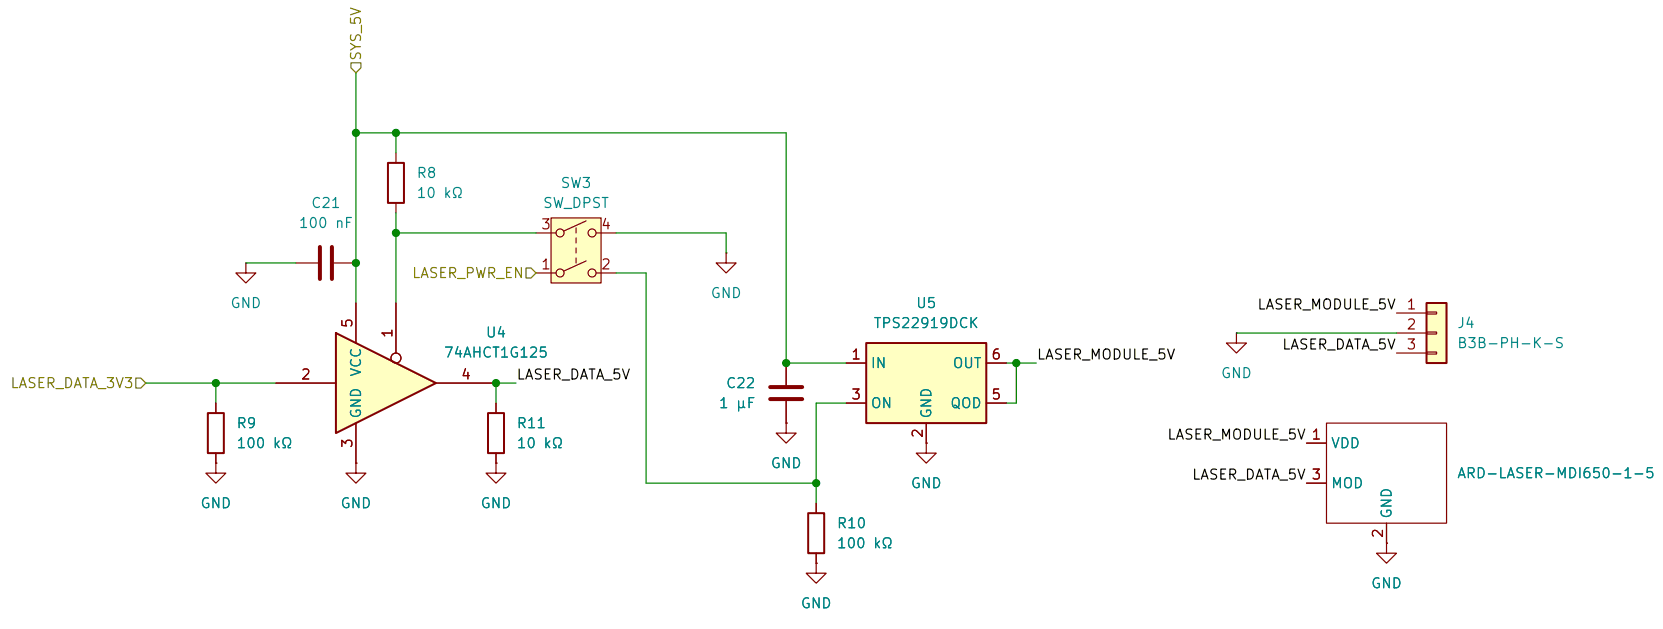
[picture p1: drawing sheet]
(kicad_sch
 (version 20260306)
 (generator "eeschema")
 (generator_version "10.0")
 (paper "A4")
 (lib_symbols
  (symbol "74xGxx:74AHCT1G125" (exclude_from_sim no) (in_bom yes) (on_board yes)
   (in_pos_files yes)
   (duplicate_pin_numbers_are_jumpers no)
   (property "Reference" "U" (at -2.54 3.81 0) (show_name no) (do_not_autoplace no) (effects (font (size 1.27 1.27))))
   (property "Value" "74AHCT1G125" (at 0 -3.81 0) (show_name no) (do_not_autoplace no) (effects (font (size 1.27 1.27))))
   (property "Footprint" "" (at 0 0 0) (show_name no) (do_not_autoplace no) (hide yes) (effects (font (size 1.27 1.27))))
   (property "Datasheet" "http://www.ti.com/lit/sg/scyt129e/scyt129e.pdf" (at 0 0 0) (show_name no) (do_not_autoplace no) (hide yes) (effects (font (size 1.27 1.27))))
   (property "Description" "Single Buffer Gate Tri-State, Low-Voltage CMOS" (at 0 0 0) (show_name no) (do_not_autoplace no) (hide yes) (effects (font (size 1.27 1.27))))
   (symbol "74AHCT1G125_0_1"
    (polyline (pts (xy -7.62 6.35) (xy -7.62 -6.35) (xy 5.08 0) (xy -7.62 6.35)) (stroke (width 0.254) (type default)) (fill (type background))))
   (symbol "74AHCT1G125_1_1"
    (pin input inverted (at 0 10.16 270) (length 7.62) (name "" (effects (font (size 1.27 1.27)))) (number "1" (effects (font (size 1.27 1.27)))))
    (pin input line (at -15.24 0 0) (length 7.62) (name "" (effects (font (size 1.27 1.27)))) (number "2" (effects (font (size 1.27 1.27)))))
    (pin power_in line (at -5.08 -10.16 90) (length 5.08) (name "GND" (effects (font (size 1.27 1.27)))) (number "3" (effects (font (size 1.27 1.27)))))
    (pin tri_state line (at 12.7 0 180) (length 7.62) (name "" (effects (font (size 1.27 1.27)))) (number "4" (effects (font (size 1.27 1.27)))))
    (pin power_in line (at -5.08 10.16 270) (length 5.08) (name "VCC" (effects (font (size 1.27 1.27)))) (number "5" (effects (font (size 1.27 1.27))))))
   (embedded_fonts no))
  (symbol "Device:C"
   (pin_numbers (hide yes))
   (pin_names
    (offset 0.254)) (exclude_from_sim no) (in_bom yes) (on_board yes)
   (in_pos_files yes)
   (duplicate_pin_numbers_are_jumpers no)
   (property "Reference" "C" (at 0.635 2.54 0) (show_name no) (do_not_autoplace no) (effects (font (size 1.27 1.27)) (justify left)))
   (property "Value" "C" (at 0.635 -2.54 0) (show_name no) (do_not_autoplace no) (effects (font (size 1.27 1.27)) (justify left)))
   (property "Footprint" "" (at 0.9652 -3.81 0) (show_name no) (do_not_autoplace no) (hide yes) (effects (font (size 1.27 1.27))))
   (property "Datasheet" "" (at 0 0 0) (show_name no) (do_not_autoplace no) (hide yes) (effects (font (size 1.27 1.27))))
   (property "Description" "Unpolarized capacitor" (at 0 0 0) (show_name no) (do_not_autoplace no) (hide yes) (effects (font (size 1.27 1.27))))
   (symbol "C_0_1"
    (polyline (pts (xy -2.032 0.762) (xy 2.032 0.762)) (stroke (width 0.508) (type default)) (fill (type none)))
    (polyline (pts (xy -2.032 -0.762) (xy 2.032 -0.762)) (stroke (width 0.508) (type default)) (fill (type none))))
   (symbol "C_1_1"
    (pin passive line (at 0 3.81 270) (length 2.794) (name "" (effects (font (size 1.27 1.27)))) (number "1" (effects (font (size 1.27 1.27)))))
    (pin passive line (at 0 -3.81 90) (length 2.794) (name "" (effects (font (size 1.27 1.27)))) (number "2" (effects (font (size 1.27 1.27))))))
   (embedded_fonts no))
  (symbol "Device:R"
   (pin_numbers (hide yes))
   (pin_names
    (offset 0)) (exclude_from_sim no) (in_bom yes) (on_board yes)
   (in_pos_files yes)
   (duplicate_pin_numbers_are_jumpers no)
   (property "Reference" "R" (at 2.032 0 90) (show_name no) (do_not_autoplace no) (effects (font (size 1.27 1.27))))
   (property "Value" "R" (at 0 0 90) (show_name no) (do_not_autoplace no) (effects (font (size 1.27 1.27))))
   (property "Footprint" "" (at -1.778 0 90) (show_name no) (do_not_autoplace no) (hide yes) (effects (font (size 1.27 1.27))))
   (property "Datasheet" "" (at 0 0 0) (show_name no) (do_not_autoplace no) (hide yes) (effects (font (size 1.27 1.27))))
   (property "Description" "Resistor" (at 0 0 0) (show_name no) (do_not_autoplace no) (hide yes) (effects (font (size 1.27 1.27))))
   (symbol "R_0_1"
    (rectangle (start -1.016 -2.54) (end 1.016 2.54) (stroke (width 0.254) (type default)) (fill (type none))))
   (symbol "R_1_1"
    (pin passive line (at 0 3.81 270) (length 1.27) (name "" (effects (font (size 1.27 1.27)))) (number "1" (effects (font (size 1.27 1.27)))))
    (pin passive line (at 0 -3.81 90) (length 1.27) (name "" (effects (font (size 1.27 1.27)))) (number "2" (effects (font (size 1.27 1.27))))))
   (embedded_fonts no))
  (symbol "Power_Management:TPS22919DCK" (exclude_from_sim no) (in_bom yes) (on_board yes)
   (in_pos_files yes)
   (duplicate_pin_numbers_are_jumpers no)
   (property "Reference" "U" (at -6.35 6.35 0) (show_name no) (do_not_autoplace no) (effects (font (size 1.27 1.27))))
   (property "Value" "TPS22919DCK" (at 2.54 6.35 0) (show_name no) (do_not_autoplace no) (effects (font (size 1.27 1.27))))
   (property "Footprint" "Package_TO_SOT_SMD:SOT-363_SC-70-6" (at 0 12.7 0) (show_name no) (do_not_autoplace no) (hide yes) (effects (font (size 1.27 1.27))))
   (property "Datasheet" "https://www.ti.com/lit/ds/symlink/tps22919.pdf" (at 1.27 -17.78 0) (show_name no) (do_not_autoplace no) (hide yes) (effects (font (size 1.27 1.27))))
   (property "Description" "1.6V to 5.5 V, 1.5 A, 90-mΩ Self-Protected Load Switch with Controlled Rise Time, SC-70-6" (at 0 -19.812 0) (show_name no) (do_not_autoplace no) (hide yes) (effects (font (size 1.27 1.27))))
   (symbol "TPS22919DCK_0_1"
    (rectangle (start -7.62 5.08) (end 7.62 -5.08) (stroke (width 0.254) (type default)) (fill (type background))))
   (symbol "TPS22919DCK_1_1"
    (pin power_in line (at -10.16 2.54 0) (length 2.54) (name "IN" (effects (font (size 1.27 1.27)))) (number "1" (effects (font (size 1.27 1.27)))))
    (pin power_in line (at 0 -7.62 90) (length 2.54) (name "GND" (effects (font (size 1.27 1.27)))) (number "2" (effects (font (size 1.27 1.27)))))
    (pin input line (at -10.16 -2.54 0) (length 2.54) (name "ON" (effects (font (size 1.27 1.27)))) (number "3" (effects (font (size 1.27 1.27)))))
    (pin no_connect line (at -7.62 0 0) (length 2.54) (hide yes) (name "NC" (effects (font (size 1.27 1.27)))) (number "4" (effects (font (size 1.27 1.27)))))
    (pin open_collector line (at 10.16 -2.54 180) (length 2.54) (name "QOD" (effects (font (size 1.27 1.27)))) (number "5" (effects (font (size 1.27 1.27)))))
    (pin power_out line (at 10.16 2.54 180) (length 2.54) (name "OUT" (effects (font (size 1.27 1.27)))) (number "6" (effects (font (size 1.27 1.27))))))
   (embedded_fonts no))
  (symbol "Switch:SW_DPST"
   (pin_names
    (offset 0) (hide yes)) (exclude_from_sim no) (in_bom yes) (on_board yes)
   (in_pos_files yes)
   (duplicate_pin_numbers_are_jumpers no)
   (property "Reference" "SW" (at 0 6.35 0) (show_name no) (do_not_autoplace no) (effects (font (size 1.27 1.27))))
   (property "Value" "SW_DPST" (at 0 -5.08 0) (show_name no) (do_not_autoplace no) (effects (font (size 1.27 1.27))))
   (property "Footprint" "" (at 0 0 0) (show_name no) (do_not_autoplace no) (hide yes) (effects (font (size 1.27 1.27))))
   (property "Datasheet" "" (at 0 0 0) (show_name no) (do_not_autoplace no) (hide yes) (effects (font (size 1.27 1.27))))
   (property "Description" "Double Pole Single Throw (DPST) Switch" (at 0 0 0) (show_name no) (do_not_autoplace no) (hide yes) (effects (font (size 1.27 1.27))))
   (symbol "SW_DPST_0_0"
    (circle (center -2.032 2.54) (radius 0.508) (stroke (width 0) (type default)) (fill (type none)))
    (circle (center -2.032 -2.54) (radius 0.508) (stroke (width 0) (type default)) (fill (type none)))
    (polyline (pts (xy -1.524 2.794) (xy 1.27 4.064)) (stroke (width 0) (type default)) (fill (type none)))
    (polyline (pts (xy -1.524 -2.286) (xy 1.27 -1.016)) (stroke (width 0) (type default)) (fill (type none)))
    (polyline (pts (xy 0 2.54) (xy 0 3.175)) (stroke (width 0) (type default)) (fill (type none)))
    (polyline (pts (xy 0 1.27) (xy 0 1.905)) (stroke (width 0) (type default)) (fill (type none)))
    (polyline (pts (xy 0 0) (xy 0 0.635)) (stroke (width 0) (type default)) (fill (type none)))
    (polyline (pts (xy 0 -1.27) (xy 0 -0.635)) (stroke (width 0) (type default)) (fill (type none)))
    (circle (center 2.032 2.54) (radius 0.508) (stroke (width 0) (type default)) (fill (type none)))
    (circle (center 2.032 -2.54) (radius 0.508) (stroke (width 0) (type default)) (fill (type none))))
   (symbol "SW_DPST_1_1"
    (rectangle (start -3.175 4.445) (end 3.175 -3.81) (stroke (width 0) (type default)) (fill (type background)))
    (pin passive line (at -5.08 -2.54 0) (length 2.54) (name "1" (effects (font (size 1.27 1.27)))) (number "1" (effects (font (size 1.27 1.27)))))
    (pin passive line (at 5.08 -2.54 180) (length 2.54) (name "2" (effects (font (size 1.27 1.27)))) (number "2" (effects (font (size 1.27 1.27)))))
    (pin passive line (at -5.08 2.54 0) (length 2.54) (name "3" (effects (font (size 1.27 1.27)))) (number "3" (effects (font (size 1.27 1.27)))))
    (pin passive line (at 5.08 2.54 180) (length 2.54) (name "4" (effects (font (size 1.27 1.27)))) (number "4" (effects (font (size 1.27 1.27))))))
   (embedded_fonts no))
  (symbol "fsoc_symbols:ARD-LASER-MDI650-1-5" (exclude_from_sim no) (in_bom yes) (on_board no)
   (in_pos_files yes)
   (duplicate_pin_numbers_are_jumpers no)
   (property "Reference" "MOD" (at 0 0 0) (show_name no) (do_not_autoplace no) (hide yes) (effects (font (size 1.27 1.27))))
   (property "Value" "ARD-LASER-MDI650-1-5" (at 1.016 9.144 0) (show_name no) (do_not_autoplace no) (effects (font (size 1.27 1.27))))
   (property "Footprint" "" (at 0 0 0) (show_name no) (do_not_autoplace no) (hide yes) (effects (font (size 1.27 1.27))))
   (property "Datasheet" "https://www.laserfuchs.de/en/p/70142167" (at 0.762 -9.652 0) (show_name no) (do_not_autoplace no) (hide yes) (effects (font (size 1.27 1.27))))
   (property "Description" "650 nm 1 mW Class 2 laser module, 5 V, active-high TTL modulation up to 200 kHz" (at 0 0 0) (show_name no) (do_not_autoplace no) (hide yes) (effects (font (size 1.27 1.27))))
   (property "Manufacturer" "Picotronic GmbH" (at 0 0 0) (show_name no) (do_not_autoplace no) (hide yes) (effects (font (size 1.27 1.27))))
   (property "MPN" "ARD-LASER-MDI650-1-5(10x26)" (at 1.27 9.144 0) (show_name no) (do_not_autoplace no) (hide yes) (effects (font (size 1.27 1.27))))
   (symbol "ARD-LASER-MDI650-1-5_0_1"
    (rectangle (start -7.62 6.35) (end 7.62 -6.35) (stroke (width 0) (type default)) (fill (type none))))
   (symbol "ARD-LASER-MDI650-1-5_1_1"
    (pin power_in line (at -10.16 3.81 0) (length 2.54) (name "VDD" (effects (font (size 1.27 1.27)))) (number "1" (effects (font (size 1.27 1.27)))))
    (pin power_in line (at 0 -8.89 90) (length 2.54) (name "GND" (effects (font (size 1.27 1.27)))) (number "2" (effects (font (size 1.27 1.27)))))
    (pin input line (at -10.16 -1.27 0) (length 2.54) (name "MOD" (effects (font (size 1.27 1.27)))) (number "3" (effects (font (size 1.27 1.27))))))
   (embedded_fonts no))
  (symbol "fsoc_symbols:B3B-PH-K-S"
   (pin_names
    (offset 1.016) (hide yes)) (exclude_from_sim no) (in_bom yes) (on_board yes)
   (in_pos_files yes)
   (duplicate_pin_numbers_are_jumpers no)
   (property "Reference" "J" (at 0 5.08 0) (show_name no) (do_not_autoplace no) (effects (font (size 1.27 1.27))))
   (property "Value" "B3B-PH-K-S" (at 0 -5.08 0) (show_name no) (do_not_autoplace no) (effects (font (size 1.27 1.27))))
   (property "Footprint" "Connector_JST:JST_PH_B3B-PH-K_1x03_P2.00mm_Vertical" (at 0 0 0) (show_name no) (do_not_autoplace no) (hide yes) (effects (font (size 1.27 1.27))))
   (property "Datasheet" "https://www.jst-mfg.com/product/pdf/eng/ePH.pdf" (at 0 0 0) (show_name no) (do_not_autoplace no) (hide yes) (effects (font (size 1.27 1.27))))
   (property "Description" "3-position JST PH series vertical through-hole wire-to-board header, 2.00 mm pitch" (at 0 0 0) (show_name no) (do_not_autoplace no) (hide yes) (effects (font (size 1.27 1.27))))
   (property "Manufacturer" "JST" (at 0 0 0) (show_name no) (do_not_autoplace no) (hide yes) (effects (font (size 1.27 1.27))))
   (property "MPN" "B3B-PH-K-S" (at 0 0 0) (show_name no) (do_not_autoplace no) (hide yes) (effects (font (size 1.27 1.27))))
   (symbol "B3B-PH-K-S_1_1"
    (rectangle (start -1.27 3.81) (end 1.27 -3.81) (stroke (width 0.254) (type default)) (fill (type background)))
    (rectangle (start -1.27 2.667) (end 0 2.413) (stroke (width 0.1524) (type default)) (fill (type none)))
    (rectangle (start -1.27 0.127) (end 0 -0.127) (stroke (width 0.1524) (type default)) (fill (type none)))
    (rectangle (start -1.27 -2.413) (end 0 -2.667) (stroke (width 0.1524) (type default)) (fill (type none)))
    (pin passive line (at -5.08 2.54 0) (length 3.81) (name "Pin_1" (effects (font (size 1.27 1.27)))) (number "1" (effects (font (size 1.27 1.27)))))
    (pin passive line (at -5.08 0 0) (length 3.81) (name "Pin_2" (effects (font (size 1.27 1.27)))) (number "2" (effects (font (size 1.27 1.27)))))
    (pin passive line (at -5.08 -2.54 0) (length 3.81) (name "Pin_3" (effects (font (size 1.27 1.27)))) (number "3" (effects (font (size 1.27 1.27))))))
   (embedded_fonts no))
  (symbol "power:GND"
   (power global)
   (pin_numbers (hide yes))
   (pin_names
    (offset 0) (hide yes)) (exclude_from_sim no) (in_bom yes) (on_board yes)
   (in_pos_files yes)
   (duplicate_pin_numbers_are_jumpers no)
   (property "Reference" "#PWR" (at 0 -6.35 0) (show_name no) (do_not_autoplace no) (hide yes) (effects (font (size 1.27 1.27))))
   (property "Value" "GND" (at 0 -3.81 0) (show_name no) (do_not_autoplace no) (effects (font (size 1.27 1.27))))
   (property "Footprint" "" (at 0 0 0) (show_name no) (do_not_autoplace no) (hide yes) (effects (font (size 1.27 1.27))))
   (property "Datasheet" "" (at 0 0 0) (show_name no) (do_not_autoplace no) (hide yes) (effects (font (size 1.27 1.27))))
   (property "Description" "Power symbol creates a global label with name \"GND\" , ground" (at 0 0 0) (show_name no) (do_not_autoplace no) (hide yes) (effects (font (size 1.27 1.27))))
   (symbol "GND_0_1"
    (polyline (pts (xy 0 0) (xy 0 -1.27) (xy 1.27 -1.27) (xy 0 -2.54) (xy -1.27 -1.27) (xy 0 -1.27)) (stroke (width 0) (type default)) (fill (type none))))
   (symbol "GND_1_1"
    (pin power_in line (at 0 0 270) (length 0) (name "" (effects (font (size 1.27 1.27)))) (number "1" (effects (font (size 1.27 1.27))))))
   (embedded_fonts no)))
 (junction
  (at 87.63 67.31)
  (diameter 0)
  (color 0 0 0 0))
 (junction
  (at 92.71 80.01)
  (diameter 0)
  (color 0 0 0 0))
 (junction
  (at 87.63 83.82)
  (diameter 0)
  (color 0 0 0 0))
 (junction
  (at 69.85 99.06)
  (diameter 0)
  (color 0 0 0 0))
 (junction
  (at 105.41 99.06)
  (diameter 0)
  (color 0 0 0 0))
 (junction
  (at 142.24 96.52)
  (diameter 0)
  (color 0 0 0 0))
 (junction
  (at 146.05 111.76)
  (diameter 0)
  (color 0 0 0 0))
 (junction
  (at 171.45 96.52)
  (diameter 0)
  (color 0 0 0 0))
 (junction
  (at 92.71 67.31)
  (diameter 0)
  (color 0 0 0 0))
 (wire
  (pts (xy 92.71 77.47) (xy 92.71 80.01))
  (stroke (width 0) (type default)))
 (wire
  (pts (xy 170.18 101.6) (xy 171.45 101.6))
  (stroke (width 0) (type default)))
 (wire
  (pts (xy 87.63 67.31) (xy 87.63 83.82))
  (stroke (width 0) (type default)))
 (wire
  (pts (xy 124.46 85.09) (xy 124.46 111.76))
  (stroke (width 0) (type default)))
 (wire
  (pts (xy 142.24 96.52) (xy 149.86 96.52))
  (stroke (width 0) (type default)))
 (wire
  (pts (xy 134.62 80.01) (xy 134.62 82.55))
  (stroke (width 0) (type default)))
 (wire
  (pts (xy 171.45 96.52) (xy 171.45 101.6))
  (stroke (width 0) (type default)))
 (wire
  (pts (xy 120.65 85.09) (xy 124.46 85.09))
  (stroke (width 0) (type default)))
 (wire
  (pts (xy 124.46 111.76) (xy 146.05 111.76))
  (stroke (width 0) (type default)))
 (wire
  (pts (xy 92.71 88.9) (xy 92.71 80.01))
  (stroke (width 0) (type default)))
 (wire
  (pts (xy 60.96 99.06) (xy 69.85 99.06))
  (stroke (width 0) (type default)))
 (wire
  (pts (xy 199.39 92.71) (xy 219.71 92.71))
  (stroke (width 0) (type default)))
 (wire
  (pts (xy 92.71 67.31) (xy 142.24 67.31))
  (stroke (width 0) (type default)))
 (wire
  (pts (xy 87.63 59.69) (xy 87.63 67.31))
  (stroke (width 0) (type default)))
 (wire
  (pts (xy 87.63 83.82) (xy 87.63 88.9))
  (stroke (width 0) (type default)))
 (wire
  (pts (xy 146.05 114.3) (xy 146.05 111.76))
  (stroke (width 0) (type default)))
 (wire
  (pts (xy 107.95 99.06) (xy 105.41 99.06))
  (stroke (width 0) (type default)))
 (wire
  (pts (xy 105.41 101.6) (xy 105.41 99.06))
  (stroke (width 0) (type default)))
 (wire
  (pts (xy 120.65 80.01) (xy 134.62 80.01))
  (stroke (width 0) (type default)))
 (wire
  (pts (xy 146.05 101.6) (xy 149.86 101.6))
  (stroke (width 0) (type default)))
 (wire
  (pts (xy 171.45 96.52) (xy 170.18 96.52))
  (stroke (width 0) (type default)))
 (wire
  (pts (xy 146.05 111.76) (xy 146.05 101.6))
  (stroke (width 0) (type default)))
 (wire
  (pts (xy 92.71 69.85) (xy 92.71 67.31))
  (stroke (width 0) (type default)))
 (wire
  (pts (xy 69.85 99.06) (xy 77.47 99.06))
  (stroke (width 0) (type default)))
 (wire
  (pts (xy 142.24 67.31) (xy 142.24 96.52))
  (stroke (width 0) (type default)))
 (wire
  (pts (xy 73.66 83.82) (xy 80.01 83.82))
  (stroke (width 0) (type default)))
 (wire
  (pts (xy 92.71 80.01) (xy 110.49 80.01))
  (stroke (width 0) (type default)))
 (wire
  (pts (xy 69.85 101.6) (xy 69.85 99.06))
  (stroke (width 0) (type default)))
 (wire
  (pts (xy 173.99 96.52) (xy 171.45 96.52))
  (stroke (width 0) (type default)))
 (wire
  (pts (xy 87.63 67.31) (xy 92.71 67.31))
  (stroke (width 0) (type default)))
 (label "LASER_MODULE_5V"
  (at 219.71 90.17 180)
  (effects (font (size 1.27 1.27)) (justify right bottom)))
 (label "LASER_DATA_5V"
  (at 107.95 99.06 0)
  (effects (font (size 1.27 1.27)) (justify left bottom)))
 (label "LASER_MODULE_5V"
  (at 173.99 96.52 0)
  (effects (font (size 1.27 1.27)) (justify left bottom)))
 (label "LASER_DATA_5V"
  (at 219.71 95.25 180)
  (effects (font (size 1.27 1.27)) (justify right bottom)))
 (label "LASER_MODULE_5V"
  (at 208.28 106.68 180)
  (effects (font (size 1.27 1.27)) (justify right bottom)))
 (label "LASER_DATA_5V"
  (at 208.28 111.76 180)
  (effects (font (size 1.27 1.27)) (justify right bottom)))
 (hierarchical_label "SYS_5V"
  (shape input)
  (at 87.63 59.69 90)
  (effects (font (size 1.27 1.27)) (justify left)))
 (hierarchical_label "LASER_PWR_EN"
  (shape input)
  (at 110.49 85.09 180)
  (effects (font (size 1.27 1.27)) (justify right)))
 (hierarchical_label "LASER_DATA_3V3"
  (shape input)
  (at 60.96 99.06 180)
  (effects (font (size 1.27 1.27)) (justify right)))
 (symbol
  (lib_id "power:GND")
  (at 146.05 121.92 0)
  (unit 1)
  (body_style 1)
  (exclude_from_sim no)
  (in_bom yes)
  (on_board yes)
  (in_pos_files yes)
  (dnp no)
  (fields_autoplaced yes)
  (property "Reference" "#PWR041" (at 146.05 128.27 0) (hide yes) (show_name no) (do_not_autoplace no) (effects (font (size 1.27 1.27))))
  (property "Value" "GND" (at 146.05 127 0) (show_name no) (do_not_autoplace no) (effects (font (size 1.27 1.27))))
  (property "Footprint" "" (at 146.05 121.92 0) (hide yes) (show_name no) (do_not_autoplace no) (effects (font (size 1.27 1.27))))
  (property "Datasheet" "" (at 146.05 121.92 0) (hide yes) (show_name no) (do_not_autoplace no) (effects (font (size 1.27 1.27))))
  (property "Description" "Power symbol creates a global label with name \"GND\" , ground" (at 146.05 121.92 0) (hide yes) (show_name no) (do_not_autoplace no) (effects (font (size 1.27 1.27))))
  (pin "1"))
 (symbol
  (lib_id "power:GND")
  (at 199.39 92.71 0)
  (unit 1)
  (body_style 1)
  (exclude_from_sim no)
  (in_bom yes)
  (on_board yes)
  (in_pos_files yes)
  (dnp no)
  (fields_autoplaced yes)
  (property "Reference" "#PWR038" (at 199.39 99.06 0) (hide yes) (show_name no) (do_not_autoplace no) (effects (font (size 1.27 1.27))))
  (property "Value" "GND" (at 199.39 97.79 0) (show_name no) (do_not_autoplace no) (effects (font (size 1.27 1.27))))
  (property "Footprint" "" (at 199.39 92.71 0) (hide yes) (show_name no) (do_not_autoplace no) (effects (font (size 1.27 1.27))))
  (property "Datasheet" "" (at 199.39 92.71 0) (hide yes) (show_name no) (do_not_autoplace no) (effects (font (size 1.27 1.27))))
  (property "Description" "Power symbol creates a global label with name \"GND\" , ground" (at 199.39 92.71 0) (hide yes) (show_name no) (do_not_autoplace no) (effects (font (size 1.27 1.27))))
  (pin "1"))
 (symbol
  (lib_id "power:GND")
  (at 69.85 109.22 0)
  (unit 1)
  (body_style 1)
  (exclude_from_sim no)
  (in_bom yes)
  (on_board yes)
  (in_pos_files yes)
  (dnp no)
  (fields_autoplaced yes)
  (property "Reference" "#PWR042" (at 69.85 115.57 0) (hide yes) (show_name no) (do_not_autoplace no) (effects (font (size 1.27 1.27))))
  (property "Value" "GND" (at 69.85 114.3 0) (show_name no) (do_not_autoplace no) (effects (font (size 1.27 1.27))))
  (property "Footprint" "" (at 69.85 109.22 0) (hide yes) (show_name no) (do_not_autoplace no) (effects (font (size 1.27 1.27))))
  (property "Datasheet" "" (at 69.85 109.22 0) (hide yes) (show_name no) (do_not_autoplace no) (effects (font (size 1.27 1.27))))
  (property "Description" "Power symbol creates a global label with name \"GND\" , ground" (at 69.85 109.22 0) (hide yes) (show_name no) (do_not_autoplace no) (effects (font (size 1.27 1.27))))
  (pin "1"))
 (symbol
  (lib_id "Device:C")
  (at 83.82 83.82 90)
  (unit 1)
  (body_style 1)
  (exclude_from_sim no)
  (in_bom yes)
  (on_board yes)
  (in_pos_files yes)
  (dnp no)
  (fields_autoplaced yes)
  (property "Reference" "C21" (at 83.82 76.2 90) (show_name no) (do_not_autoplace no) (effects (font (size 1.27 1.27))))
  (property "Value" "100 nF" (at 83.82 78.74 90) (show_name no) (do_not_autoplace no) (effects (font (size 1.27 1.27))))
  (property "Footprint" "Capacitor_SMD:C_0603_1608Metric" (at 87.63 82.8548 0) (hide yes) (show_name no) (do_not_autoplace no) (effects (font (size 1.27 1.27))))
  (property "Datasheet" "" (at 83.82 83.82 0) (hide yes) (show_name no) (do_not_autoplace no) (effects (font (size 1.27 1.27))))
  (property "Description" "Unpolarized capacitor" (at 83.82 83.82 0) (hide yes) (show_name no) (do_not_autoplace no) (effects (font (size 1.27 1.27))))
  (pin "1")
  (pin "2"))
 (symbol
  (lib_id "power:GND")
  (at 160.02 106.68 0)
  (unit 1)
  (body_style 1)
  (exclude_from_sim no)
  (in_bom yes)
  (on_board yes)
  (in_pos_files yes)
  (dnp no)
  (fields_autoplaced yes)
  (property "Reference" "#PWR035" (at 160.02 113.03 0) (hide yes) (show_name no) (do_not_autoplace no) (effects (font (size 1.27 1.27))))
  (property "Value" "GND" (at 160.02 111.76 0) (show_name no) (do_not_autoplace no) (effects (font (size 1.27 1.27))))
  (property "Footprint" "" (at 160.02 106.68 0) (hide yes) (show_name no) (do_not_autoplace no) (effects (font (size 1.27 1.27))))
  (property "Datasheet" "" (at 160.02 106.68 0) (hide yes) (show_name no) (do_not_autoplace no) (effects (font (size 1.27 1.27))))
  (property "Description" "Power symbol creates a global label with name \"GND\" , ground" (at 160.02 106.68 0) (hide yes) (show_name no) (do_not_autoplace no) (effects (font (size 1.27 1.27))))
  (pin "1"))
 (symbol
  (lib_id "Power_Management:TPS22919DCK")
  (at 160.02 99.06 0)
  (unit 1)
  (body_style 1)
  (exclude_from_sim no)
  (in_bom yes)
  (on_board yes)
  (in_pos_files yes)
  (dnp no)
  (fields_autoplaced yes)
  (property "Reference" "U5" (at 160.02 88.9 0) (show_name no) (do_not_autoplace no) (effects (font (size 1.27 1.27))))
  (property "Value" "TPS22919DCK" (at 160.02 91.44 0) (show_name no) (do_not_autoplace no) (effects (font (size 1.27 1.27))))
  (property "Footprint" "Package_TO_SOT_SMD:SOT-363_SC-70-6" (at 160.02 86.36 0) (hide yes) (show_name no) (do_not_autoplace no) (effects (font (size 1.27 1.27))))
  (property "Datasheet" "https://www.ti.com/lit/ds/symlink/tps22919.pdf" (at 161.29 116.84 0) (hide yes) (show_name no) (do_not_autoplace no) (effects (font (size 1.27 1.27))))
  (property "Description" "1.6V to 5.5 V, 1.5 A, 90-mΩ Self-Protected Load Switch with Controlled Rise Time, SC-70-6" (at 160.02 118.872 0) (hide yes) (show_name no) (do_not_autoplace no) (effects (font (size 1.27 1.27))))
  (pin "2")
  (pin "3")
  (pin "4")
  (pin "5")
  (pin "6")
  (pin "1"))
 (symbol
  (lib_id "fsoc_symbols:ARD-LASER-MDI650-1-5")
  (at 218.44 110.49 0)
  (unit 1)
  (body_style 1)
  (exclude_from_sim no)
  (in_bom yes)
  (on_board no)
  (in_pos_files yes)
  (dnp no)
  (fields_autoplaced yes)
  (property "Reference" "MOD1" (at 218.44 110.49 0) (hide yes) (show_name no) (do_not_autoplace no) (effects (font (size 1.27 1.27))))
  (property "Value" "ARD-LASER-MDI650-1-5" (at 227.33 110.4899 0) (show_name no) (do_not_autoplace no) (effects (font (size 1.27 1.27)) (justify left)))
  (property "Footprint" "" (at 218.44 110.49 0) (hide yes) (show_name no) (do_not_autoplace no) (effects (font (size 1.27 1.27))))
  (property "Datasheet" "https://www.laserfuchs.de/en/p/70142167" (at 219.202 120.142 0) (hide yes) (show_name no) (do_not_autoplace no) (effects (font (size 1.27 1.27))))
  (property "Description" "650 nm 1 mW Class 2 laser module, 5 V, active-high TTL modulation up to 200 kHz" (at 218.44 110.49 0) (hide yes) (show_name no) (do_not_autoplace no) (effects (font (size 1.27 1.27))))
  (property "Manufacturer" "Picotronic GmbH" (at 218.44 110.49 0) (hide yes) (show_name no) (do_not_autoplace no) (effects (font (size 1.27 1.27))))
  (property "MPN" "ARD-LASER-MDI650-1-5(10x26)" (at 219.71 101.346 0) (hide yes) (show_name no) (do_not_autoplace no) (effects (font (size 1.27 1.27))))
  (pin "1")
  (pin "2")
  (pin "3"))
 (symbol
  (lib_id "Device:R")
  (at 92.71 73.66 0)
  (unit 1)
  (body_style 1)
  (exclude_from_sim no)
  (in_bom yes)
  (on_board yes)
  (in_pos_files yes)
  (dnp no)
  (fields_autoplaced yes)
  (property "Reference" "R8" (at 95.25 72.3899 0) (show_name no) (do_not_autoplace no) (effects (font (size 1.27 1.27)) (justify left)))
  (property "Value" "10 kΩ" (at 95.25 74.9299 0) (show_name no) (do_not_autoplace no) (effects (font (size 1.27 1.27)) (justify left)))
  (property "Footprint" "Resistor_SMD:R_0603_1608Metric" (at 90.932 73.66 90) (hide yes) (show_name no) (do_not_autoplace no) (effects (font (size 1.27 1.27))))
  (property "Datasheet" "" (at 92.71 73.66 0) (hide yes) (show_name no) (do_not_autoplace no) (effects (font (size 1.27 1.27))))
  (property "Description" "Resistor" (at 92.71 73.66 0) (hide yes) (show_name no) (do_not_autoplace no) (effects (font (size 1.27 1.27))))
  (pin "1")
  (pin "2"))
 (symbol
  (lib_id "power:GND")
  (at 105.41 109.22 0)
  (unit 1)
  (body_style 1)
  (exclude_from_sim no)
  (in_bom yes)
  (on_board yes)
  (in_pos_files yes)
  (dnp no)
  (fields_autoplaced yes)
  (property "Reference" "#PWR043" (at 105.41 115.57 0) (hide yes) (show_name no) (do_not_autoplace no) (effects (font (size 1.27 1.27))))
  (property "Value" "GND" (at 105.41 114.3 0) (show_name no) (do_not_autoplace no) (effects (font (size 1.27 1.27))))
  (property "Footprint" "" (at 105.41 109.22 0) (hide yes) (show_name no) (do_not_autoplace no) (effects (font (size 1.27 1.27))))
  (property "Datasheet" "" (at 105.41 109.22 0) (hide yes) (show_name no) (do_not_autoplace no) (effects (font (size 1.27 1.27))))
  (property "Description" "Power symbol creates a global label with name \"GND\" , ground" (at 105.41 109.22 0) (hide yes) (show_name no) (do_not_autoplace no) (effects (font (size 1.27 1.27))))
  (pin "1"))
 (symbol
  (lib_id "power:GND")
  (at 73.66 83.82 0)
  (unit 1)
  (body_style 1)
  (exclude_from_sim no)
  (in_bom yes)
  (on_board yes)
  (in_pos_files yes)
  (dnp no)
  (fields_autoplaced yes)
  (property "Reference" "#PWR036" (at 73.66 90.17 0) (hide yes) (show_name no) (do_not_autoplace no) (effects (font (size 1.27 1.27))))
  (property "Value" "GND" (at 73.66 88.9 0) (show_name no) (do_not_autoplace no) (effects (font (size 1.27 1.27))))
  (property "Footprint" "" (at 73.66 83.82 0) (hide yes) (show_name no) (do_not_autoplace no) (effects (font (size 1.27 1.27))))
  (property "Datasheet" "" (at 73.66 83.82 0) (hide yes) (show_name no) (do_not_autoplace no) (effects (font (size 1.27 1.27))))
  (property "Description" "Power symbol creates a global label with name \"GND\" , ground" (at 73.66 83.82 0) (hide yes) (show_name no) (do_not_autoplace no) (effects (font (size 1.27 1.27))))
  (pin "1"))
 (symbol
  (lib_id "Device:R")
  (at 69.85 105.41 0)
  (unit 1)
  (body_style 1)
  (exclude_from_sim no)
  (in_bom yes)
  (on_board yes)
  (in_pos_files yes)
  (dnp no)
  (fields_autoplaced yes)
  (property "Reference" "R9" (at 72.39 104.1399 0) (show_name no) (do_not_autoplace no) (effects (font (size 1.27 1.27)) (justify left)))
  (property "Value" "100 kΩ" (at 72.39 106.6799 0) (show_name no) (do_not_autoplace no) (effects (font (size 1.27 1.27)) (justify left)))
  (property "Footprint" "Resistor_SMD:R_0603_1608Metric" (at 68.072 105.41 90) (hide yes) (show_name no) (do_not_autoplace no) (effects (font (size 1.27 1.27))))
  (property "Datasheet" "" (at 69.85 105.41 0) (hide yes) (show_name no) (do_not_autoplace no) (effects (font (size 1.27 1.27))))
  (property "Description" "Resistor" (at 69.85 105.41 0) (hide yes) (show_name no) (do_not_autoplace no) (effects (font (size 1.27 1.27))))
  (pin "2")
  (pin "1"))
 (symbol
  (lib_id "power:GND")
  (at 87.63 109.22 0)
  (unit 1)
  (body_style 1)
  (exclude_from_sim no)
  (in_bom yes)
  (on_board yes)
  (in_pos_files yes)
  (dnp no)
  (fields_autoplaced yes)
  (property "Reference" "#PWR034" (at 87.63 115.57 0) (hide yes) (show_name no) (do_not_autoplace no) (effects (font (size 1.27 1.27))))
  (property "Value" "GND" (at 87.63 114.3 0) (show_name no) (do_not_autoplace no) (effects (font (size 1.27 1.27))))
  (property "Footprint" "" (at 87.63 109.22 0) (hide yes) (show_name no) (do_not_autoplace no) (effects (font (size 1.27 1.27))))
  (property "Datasheet" "" (at 87.63 109.22 0) (hide yes) (show_name no) (do_not_autoplace no) (effects (font (size 1.27 1.27))))
  (property "Description" "Power symbol creates a global label with name \"GND\" , ground" (at 87.63 109.22 0) (hide yes) (show_name no) (do_not_autoplace no) (effects (font (size 1.27 1.27))))
  (pin "1"))
 (symbol
  (lib_id "power:GND")
  (at 142.24 104.14 0)
  (unit 1)
  (body_style 1)
  (exclude_from_sim no)
  (in_bom yes)
  (on_board yes)
  (in_pos_files yes)
  (dnp no)
  (fields_autoplaced yes)
  (property "Reference" "#PWR037" (at 142.24 110.49 0) (hide yes) (show_name no) (do_not_autoplace no) (effects (font (size 1.27 1.27))))
  (property "Value" "GND" (at 142.24 109.22 0) (show_name no) (do_not_autoplace no) (effects (font (size 1.27 1.27))))
  (property "Footprint" "" (at 142.24 104.14 0) (hide yes) (show_name no) (do_not_autoplace no) (effects (font (size 1.27 1.27))))
  (property "Datasheet" "" (at 142.24 104.14 0) (hide yes) (show_name no) (do_not_autoplace no) (effects (font (size 1.27 1.27))))
  (property "Description" "Power symbol creates a global label with name \"GND\" , ground" (at 142.24 104.14 0) (hide yes) (show_name no) (do_not_autoplace no) (effects (font (size 1.27 1.27))))
  (pin "1"))
 (symbol
  (lib_id "power:GND")
  (at 218.44 119.38 0)
  (unit 1)
  (body_style 1)
  (exclude_from_sim no)
  (in_bom yes)
  (on_board yes)
  (in_pos_files yes)
  (dnp no)
  (fields_autoplaced yes)
  (property "Reference" "#PWR039" (at 218.44 125.73 0) (hide yes) (show_name no) (do_not_autoplace no) (effects (font (size 1.27 1.27))))
  (property "Value" "GND" (at 218.44 124.46 0) (show_name no) (do_not_autoplace no) (effects (font (size 1.27 1.27))))
  (property "Footprint" "" (at 218.44 119.38 0) (hide yes) (show_name no) (do_not_autoplace no) (effects (font (size 1.27 1.27))))
  (property "Datasheet" "" (at 218.44 119.38 0) (hide yes) (show_name no) (do_not_autoplace no) (effects (font (size 1.27 1.27))))
  (property "Description" "Power symbol creates a global label with name \"GND\" , ground" (at 218.44 119.38 0) (hide yes) (show_name no) (do_not_autoplace no) (effects (font (size 1.27 1.27))))
  (pin "1"))
 (symbol
  (lib_id "Device:R")
  (at 146.05 118.11 0)
  (unit 1)
  (body_style 1)
  (exclude_from_sim no)
  (in_bom yes)
  (on_board yes)
  (in_pos_files yes)
  (dnp no)
  (fields_autoplaced yes)
  (property "Reference" "R10" (at 148.59 116.8399 0) (show_name no) (do_not_autoplace no) (effects (font (size 1.27 1.27)) (justify left)))
  (property "Value" "100 kΩ" (at 148.59 119.3799 0) (show_name no) (do_not_autoplace no) (effects (font (size 1.27 1.27)) (justify left)))
  (property "Footprint" "Resistor_SMD:R_0603_1608Metric" (at 144.272 118.11 90) (hide yes) (show_name no) (do_not_autoplace no) (effects (font (size 1.27 1.27))))
  (property "Datasheet" "" (at 146.05 118.11 0) (hide yes) (show_name no) (do_not_autoplace no) (effects (font (size 1.27 1.27))))
  (property "Description" "Resistor" (at 146.05 118.11 0) (hide yes) (show_name no) (do_not_autoplace no) (effects (font (size 1.27 1.27))))
  (pin "1")
  (pin "2"))
 (symbol
  (lib_id "Device:R")
  (at 105.41 105.41 0)
  (unit 1)
  (body_style 1)
  (exclude_from_sim no)
  (in_bom yes)
  (on_board yes)
  (in_pos_files yes)
  (dnp no)
  (fields_autoplaced yes)
  (property "Reference" "R11" (at 107.95 104.1399 0) (show_name no) (do_not_autoplace no) (effects (font (size 1.27 1.27)) (justify left)))
  (property "Value" "10 kΩ" (at 107.95 106.6799 0) (show_name no) (do_not_autoplace no) (effects (font (size 1.27 1.27)) (justify left)))
  (property "Footprint" "Resistor_SMD:R_0603_1608Metric" (at 103.632 105.41 90) (hide yes) (show_name no) (do_not_autoplace no) (effects (font (size 1.27 1.27))))
  (property "Datasheet" "" (at 105.41 105.41 0) (hide yes) (show_name no) (do_not_autoplace no) (effects (font (size 1.27 1.27))))
  (property "Description" "Resistor" (at 105.41 105.41 0) (hide yes) (show_name no) (do_not_autoplace no) (effects (font (size 1.27 1.27))))
  (pin "2")
  (pin "1"))
 (symbol
  (lib_id "power:GND")
  (at 134.62 82.55 0)
  (unit 1)
  (body_style 1)
  (exclude_from_sim no)
  (in_bom yes)
  (on_board yes)
  (in_pos_files yes)
  (dnp no)
  (fields_autoplaced yes)
  (property "Reference" "#PWR040" (at 134.62 88.9 0) (hide yes) (show_name no) (do_not_autoplace no) (effects (font (size 1.27 1.27))))
  (property "Value" "GND" (at 134.62 87.63 0) (show_name no) (do_not_autoplace no) (effects (font (size 1.27 1.27))))
  (property "Footprint" "" (at 134.62 82.55 0) (hide yes) (show_name no) (do_not_autoplace no) (effects (font (size 1.27 1.27))))
  (property "Datasheet" "" (at 134.62 82.55 0) (hide yes) (show_name no) (do_not_autoplace no) (effects (font (size 1.27 1.27))))
  (property "Description" "Power symbol creates a global label with name \"GND\" , ground" (at 134.62 82.55 0) (hide yes) (show_name no) (do_not_autoplace no) (effects (font (size 1.27 1.27))))
  (pin "1"))
 (symbol
  (lib_id "Switch:SW_DPST")
  (at 115.57 82.55 0)
  (unit 1)
  (body_style 1)
  (exclude_from_sim no)
  (in_bom yes)
  (on_board yes)
  (in_pos_files yes)
  (dnp no)
  (fields_autoplaced yes)
  (property "Reference" "SW3" (at 115.57 73.66 0) (show_name no) (do_not_autoplace no) (effects (font (size 1.27 1.27))))
  (property "Value" "SW_DPST" (at 115.57 76.2 0) (show_name no) (do_not_autoplace no) (effects (font (size 1.27 1.27))))
  (property "Footprint" "fsoc_footprints:ES22MCBE" (at 115.57 82.55 0) (hide yes) (show_name no) (do_not_autoplace no) (effects (font (size 1.27 1.27))))
  (property "Datasheet" "" (at 115.57 82.55 0) (hide yes) (show_name no) (do_not_autoplace no) (effects (font (size 1.27 1.27))))
  (property "Description" "Double Pole Single Throw (DPST) Switch" (at 115.57 82.55 0) (hide yes) (show_name no) (do_not_autoplace no) (effects (font (size 1.27 1.27))))
  (pin "3")
  (pin "2")
  (pin "1")
  (pin "4"))
 (symbol
  (lib_id "74xGxx:74AHCT1G125")
  (at 92.71 99.06 0)
  (unit 1)
  (body_style 1)
  (exclude_from_sim no)
  (in_bom yes)
  (on_board yes)
  (in_pos_files yes)
  (dnp no)
  (fields_autoplaced yes)
  (property "Reference" "U4" (at 105.41 92.6398 0) (show_name no) (do_not_autoplace no) (effects (font (size 1.27 1.27))))
  (property "Value" "74AHCT1G125" (at 105.41 95.1798 0) (show_name no) (do_not_autoplace no) (effects (font (size 1.27 1.27))))
  (property "Footprint" "Package_TO_SOT_SMD:SOT-23-5" (at 92.71 99.06 0) (hide yes) (show_name no) (do_not_autoplace no) (effects (font (size 1.27 1.27))))
  (property "Datasheet" "http://www.ti.com/lit/sg/scyt129e/scyt129e.pdf" (at 92.71 99.06 0) (hide yes) (show_name no) (do_not_autoplace no) (effects (font (size 1.27 1.27))))
  (property "Description" "Single Buffer Gate Tri-State, Low-Voltage CMOS" (at 92.71 99.06 0) (hide yes) (show_name no) (do_not_autoplace no) (effects (font (size 1.27 1.27))))
  (pin "1")
  (pin "2")
  (pin "3")
  (pin "4")
  (pin "5"))
 (symbol
  (lib_id "fsoc_symbols:B3B-PH-K-S")
  (at 224.79 92.71 0)
  (unit 1)
  (body_style 1)
  (exclude_from_sim no)
  (in_bom yes)
  (on_board yes)
  (in_pos_files yes)
  (dnp no)
  (fields_autoplaced yes)
  (property "Reference" "J4" (at 227.33 91.4399 0) (show_name no) (do_not_autoplace no) (effects (font (size 1.27 1.27)) (justify left)))
  (property "Value" "B3B-PH-K-S" (at 227.33 93.9799 0) (show_name no) (do_not_autoplace no) (effects (font (size 1.27 1.27)) (justify left)))
  (property "Footprint" "Connector_JST:JST_PH_B3B-PH-K_1x03_P2.00mm_Vertical" (at 224.79 92.71 0) (hide yes) (show_name no) (do_not_autoplace no) (effects (font (size 1.27 1.27))))
  (property "Datasheet" "https://www.jst-mfg.com/product/pdf/eng/ePH.pdf" (at 224.79 92.71 0) (hide yes) (show_name no) (do_not_autoplace no) (effects (font (size 1.27 1.27))))
  (property "Description" "3-position JST PH series vertical through-hole wire-to-board header, 2.00 mm pitch" (at 224.79 92.71 0) (hide yes) (show_name no) (do_not_autoplace no) (effects (font (size 1.27 1.27))))
  (property "Manufacturer" "JST" (at 224.79 92.71 0) (hide yes) (show_name no) (do_not_autoplace no) (effects (font (size 1.27 1.27))))
  (property "MPN" "B3B-PH-K-S" (at 224.79 92.71 0) (hide yes) (show_name no) (do_not_autoplace no) (effects (font (size 1.27 1.27))))
  (pin "2")
  (pin "3")
  (pin "1"))
 (symbol
  (lib_id "Device:C")
  (at 142.24 100.33 0)
  (mirror y)
  (unit 1)
  (body_style 1)
  (exclude_from_sim no)
  (in_bom yes)
  (on_board yes)
  (in_pos_files yes)
  (dnp no)
  (property "Reference" "C22" (at 138.43 99.0599 0) (show_name no) (do_not_autoplace no) (effects (font (size 1.27 1.27)) (justify left)))
  (property "Value" "1 µF" (at 138.43 101.5999 0) (show_name no) (do_not_autoplace no) (effects (font (size 1.27 1.27)) (justify left)))
  (property "Footprint" "Capacitor_SMD:C_0805_2012Metric" (at 141.2748 104.14 0) (hide yes) (show_name no) (do_not_autoplace no) (effects (font (size 1.27 1.27))))
  (property "Datasheet" "" (at 142.24 100.33 0) (hide yes) (show_name no) (do_not_autoplace no) (effects (font (size 1.27 1.27))))
  (property "Description" "Unpolarized capacitor" (at 142.24 100.33 0) (hide yes) (show_name no) (do_not_autoplace no) (effects (font (size 1.27 1.27))))
  (pin "2")
  (pin "1")))
